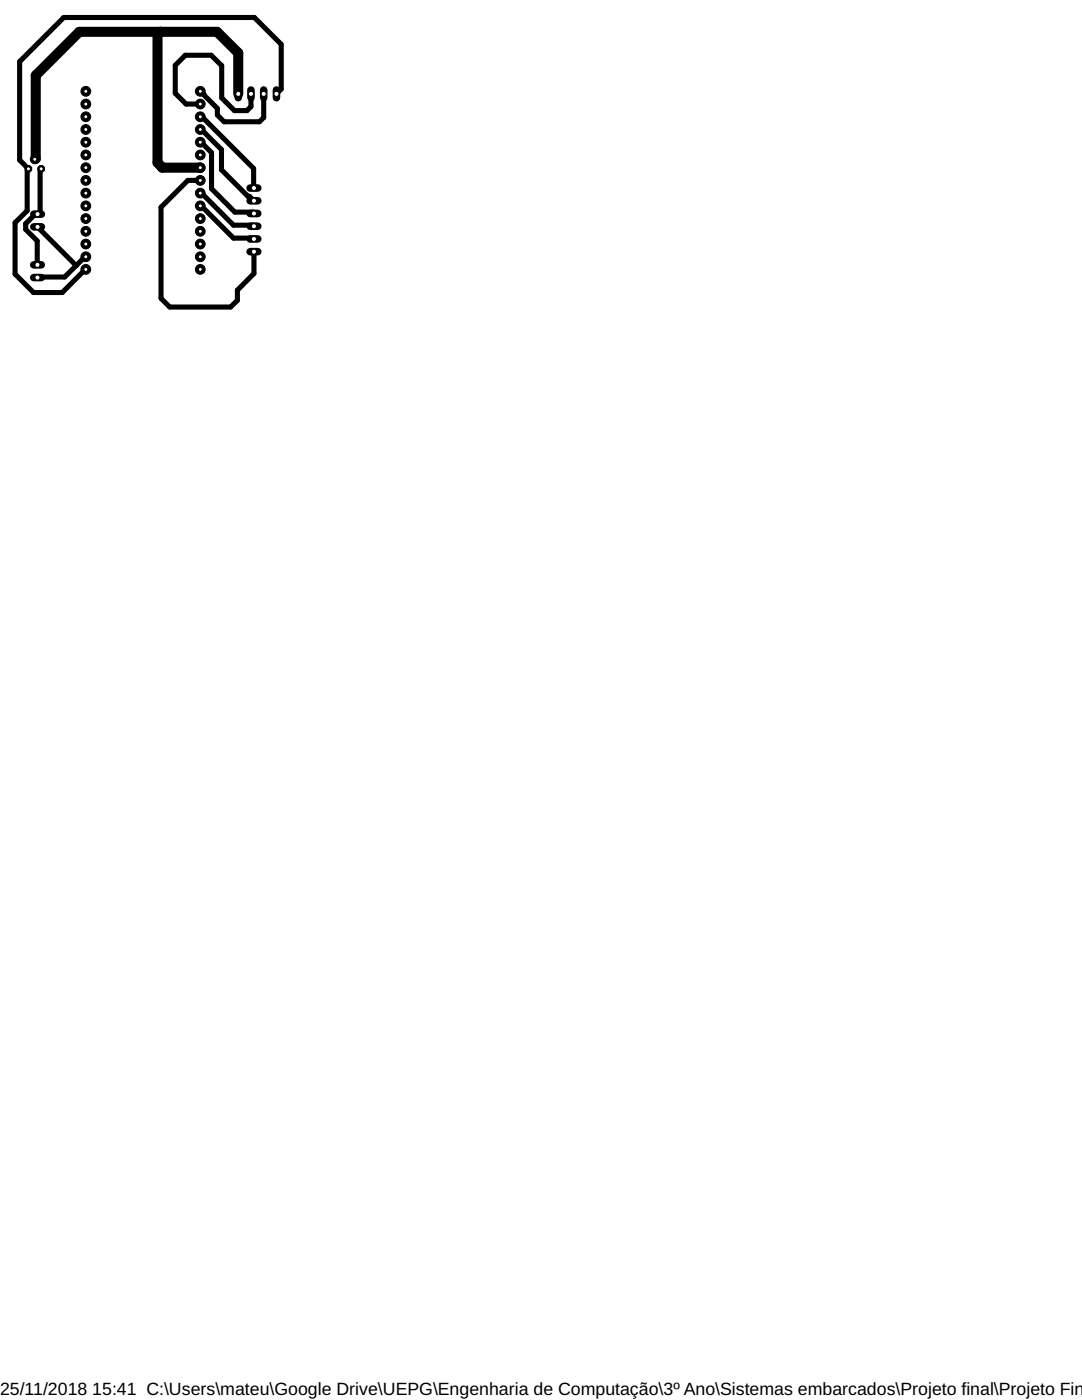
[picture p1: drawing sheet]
<svg xmlns="http://www.w3.org/2000/svg" width="216mm" height="279mm" viewBox="0 0 216 279" stroke-linecap="round" stroke-linejoin="round" font-family="sans-serif">
<g fill="none" stroke="#000" stroke-width="1">
<path d="M50.1 18.7v2.6l-.8 .8h-2.5l-2.6-2.6v-6.4l-2.1-2.1h-5.1l-2 2v5.6l2.1 2.2h2.9M52.6 18.7v4.8l-.8 .8h-7.1l-1.3-1.4v-1.3l-3.4-3.4 .7 .6M55.2 18.7l.9-.9v-9l-5.3-5.3h-38.1l-8.8 8.8v19.6l1.8 1.8M5.4 33.7v8.4l-2.4 2.3v10.3l3.7 3.7h5.7l4.7-4.6M8.2 33.7h-.2v8.6l-.5 .4-.4-.1-2 2v1.2l2.3 2.3 .1 4.8M40 23.3h.3l10.3 10.3 .1 3.9M40 25.8l.3 .1 3.9 4v4l5.3 5.3h.3l.9 .9M40 28.4l.3 .1 1.9 2v7.2l4.7 4.6h3.7l.1 .3M40 36h-2.5l-5.4 5.4v18.1l1.8 1.8h12.1l1.4-1.4v-2l3.3-3.3v-4.4M40 38.5l.3 .1 6.3 6.3h4l.1 .2M7.5 45.3l7.7 7.7M15.2 53l-2.3 2.3h-5.2l-.2 .1"/>
<path d="M17.1 51.2l-.2 .1-1.7 1.7M40 41.1l.3 .1 6.3 6.3h4l.1 .2"/>
</g>
<path d="M32 6.4l-.6 .5v25.6l1 1h7.6M47.5 18.7v-8.1l-4.2-4.3h-27.5l-8.7 8.7v16.7l-.2 .1" fill="none" stroke="#000" stroke-width="2"/>
<path d="M47.5 18v1.5" fill="none" stroke="#000" stroke-width="1.5"/>
<circle cx="47.5" cy="18.7" r=".51" fill="#fff" stroke="#000" stroke-width=".2"/>
<path d="M50.1 18v1.5" fill="none" stroke="#000" stroke-width="1.5"/>
<circle cx="50.1" cy="18.7" r=".51" fill="#fff" stroke="#000" stroke-width=".2"/>
<path d="M52.6 18v1.5" fill="none" stroke="#000" stroke-width="1.5"/>
<circle cx="52.6" cy="18.7" r=".51" fill="#fff" stroke="#000" stroke-width=".2"/>
<path d="M55.2 18v1.5" fill="none" stroke="#000" stroke-width="1.5"/>
<circle cx="55.2" cy="18.7" r=".51" fill="#fff" stroke="#000" stroke-width=".2"/>
<path d="M49.9 37.5h1.5" fill="none" stroke="#000" stroke-width="1.5"/>
<circle cx="50.7" cy="37.5" r=".51" fill="#fff" stroke="#000" stroke-width=".2"/>
<path d="M49.9 40.1h1.5" fill="none" stroke="#000" stroke-width="1.5"/>
<circle cx="50.7" cy="40.1" r=".51" fill="#fff" stroke="#000" stroke-width=".2"/>
<path d="M49.9 42.6h1.5" fill="none" stroke="#000" stroke-width="1.5"/>
<circle cx="50.7" cy="42.6" r=".51" fill="#fff" stroke="#000" stroke-width=".2"/>
<path d="M49.9 45.1h1.5" fill="none" stroke="#000" stroke-width="1.5"/>
<circle cx="50.7" cy="45.1" r=".51" fill="#fff" stroke="#000" stroke-width=".2"/>
<path d="M49.9 47.7h1.5" fill="none" stroke="#000" stroke-width="1.5"/>
<circle cx="50.7" cy="47.7" r=".51" fill="#fff" stroke="#000" stroke-width=".2"/>
<path d="M49.9 50.2h1.5" fill="none" stroke="#000" stroke-width="1.5"/>
<circle cx="50.7" cy="50.2" r=".51" fill="#fff" stroke="#000" stroke-width=".2"/>
<path d="M6.7 52.9h1.5" fill="none" stroke="#000" stroke-width="1.5"/>
<circle cx="7.5" cy="52.9" r=".51" fill="#fff" stroke="#000" stroke-width=".2"/>
<path d="M6.7 55.4h1.5" fill="none" stroke="#000" stroke-width="1.5"/>
<circle cx="7.5" cy="55.4" r=".51" fill="#fff" stroke="#000" stroke-width=".2"/>
<circle cx="5.7" cy="33.7" r=".71" fill="#000" stroke="#000" stroke-width=".2"/>
<circle cx="5.7" cy="33.7" r=".4" fill="#fff" stroke="#000" stroke-width=".2"/>
<circle cx="6.9" cy="31.8" r=".71" fill="#000" stroke="#000" stroke-width=".2"/>
<circle cx="6.9" cy="31.8" r=".4" fill="#fff" stroke="#000" stroke-width=".2"/>
<circle cx="8.2" cy="33.7" r=".71" fill="#000" stroke="#000" stroke-width=".2"/>
<circle cx="8.2" cy="33.7" r=".4" fill="#fff" stroke="#000" stroke-width=".2"/>
<path d="M6.8 42.7h1.5" fill="none" stroke="#000" stroke-width="1.5"/>
<circle cx="7.5" cy="42.7" r=".51" fill="#fff" stroke="#000" stroke-width=".2"/>
<path d="M6.8 45.3h1.5" fill="none" stroke="#000" stroke-width="1.5"/>
<circle cx="7.5" cy="45.3" r=".51" fill="#fff" stroke="#000" stroke-width=".2"/>
<circle cx="17.1" cy="18.2" r=".97" fill="#000" stroke="#000" stroke-width=".2"/>
<circle cx="17.1" cy="18.2" r=".4" fill="#fff" stroke="#000" stroke-width=".2"/>
<circle cx="17.1" cy="20.8" r=".97" fill="#000" stroke="#000" stroke-width=".2"/>
<circle cx="17.1" cy="20.8" r=".4" fill="#fff" stroke="#000" stroke-width=".2"/>
<circle cx="17.1" cy="23.3" r=".97" fill="#000" stroke="#000" stroke-width=".2"/>
<circle cx="17.1" cy="23.3" r=".4" fill="#fff" stroke="#000" stroke-width=".2"/>
<circle cx="17.1" cy="25.8" r=".97" fill="#000" stroke="#000" stroke-width=".2"/>
<circle cx="17.1" cy="25.8" r=".4" fill="#fff" stroke="#000" stroke-width=".2"/>
<circle cx="17.1" cy="28.4" r=".97" fill="#000" stroke="#000" stroke-width=".2"/>
<circle cx="17.1" cy="28.4" r=".4" fill="#fff" stroke="#000" stroke-width=".2"/>
<circle cx="17.1" cy="30.9" r=".97" fill="#000" stroke="#000" stroke-width=".2"/>
<circle cx="17.1" cy="30.9" r=".4" fill="#fff" stroke="#000" stroke-width=".2"/>
<circle cx="17.1" cy="33.5" r=".97" fill="#000" stroke="#000" stroke-width=".2"/>
<circle cx="17.1" cy="33.5" r=".4" fill="#fff" stroke="#000" stroke-width=".2"/>
<circle cx="17.1" cy="36" r=".97" fill="#000" stroke="#000" stroke-width=".2"/>
<circle cx="17.1" cy="36" r=".4" fill="#fff" stroke="#000" stroke-width=".2"/>
<circle cx="17.1" cy="38.5" r=".97" fill="#000" stroke="#000" stroke-width=".2"/>
<circle cx="17.1" cy="38.5" r=".4" fill="#fff" stroke="#000" stroke-width=".2"/>
<circle cx="17.1" cy="41.1" r=".97" fill="#000" stroke="#000" stroke-width=".2"/>
<circle cx="17.1" cy="41.1" r=".4" fill="#fff" stroke="#000" stroke-width=".2"/>
<circle cx="17.1" cy="43.6" r=".97" fill="#000" stroke="#000" stroke-width=".2"/>
<circle cx="17.1" cy="43.6" r=".4" fill="#fff" stroke="#000" stroke-width=".2"/>
<circle cx="17.1" cy="46.2" r=".97" fill="#000" stroke="#000" stroke-width=".2"/>
<circle cx="17.1" cy="46.2" r=".4" fill="#fff" stroke="#000" stroke-width=".2"/>
<circle cx="17.1" cy="48.7" r=".97" fill="#000" stroke="#000" stroke-width=".2"/>
<circle cx="17.1" cy="48.7" r=".4" fill="#fff" stroke="#000" stroke-width=".2"/>
<circle cx="17.1" cy="51.2" r=".97" fill="#000" stroke="#000" stroke-width=".2"/>
<circle cx="17.1" cy="51.2" r=".4" fill="#fff" stroke="#000" stroke-width=".2"/>
<circle cx="17.1" cy="53.8" r=".97" fill="#000" stroke="#000" stroke-width=".2"/>
<circle cx="17.1" cy="53.8" r=".4" fill="#fff" stroke="#000" stroke-width=".2"/>
<circle cx="40" cy="18.2" r=".97" fill="#000" stroke="#000" stroke-width=".2"/>
<circle cx="40" cy="18.2" r=".4" fill="#fff" stroke="#000" stroke-width=".2"/>
<circle cx="40" cy="20.8" r=".97" fill="#000" stroke="#000" stroke-width=".2"/>
<circle cx="40" cy="20.8" r=".4" fill="#fff" stroke="#000" stroke-width=".2"/>
<circle cx="40" cy="23.3" r=".97" fill="#000" stroke="#000" stroke-width=".2"/>
<circle cx="40" cy="23.3" r=".4" fill="#fff" stroke="#000" stroke-width=".2"/>
<circle cx="40" cy="25.8" r=".97" fill="#000" stroke="#000" stroke-width=".2"/>
<circle cx="40" cy="25.8" r=".4" fill="#fff" stroke="#000" stroke-width=".2"/>
<circle cx="40" cy="28.4" r=".97" fill="#000" stroke="#000" stroke-width=".2"/>
<circle cx="40" cy="28.4" r=".4" fill="#fff" stroke="#000" stroke-width=".2"/>
<circle cx="40" cy="30.9" r=".97" fill="#000" stroke="#000" stroke-width=".2"/>
<circle cx="40" cy="30.9" r=".4" fill="#fff" stroke="#000" stroke-width=".2"/>
<circle cx="40" cy="33.5" r=".97" fill="#000" stroke="#000" stroke-width=".2"/>
<circle cx="40" cy="33.5" r=".4" fill="#fff" stroke="#000" stroke-width=".2"/>
<circle cx="40" cy="36" r=".97" fill="#000" stroke="#000" stroke-width=".2"/>
<circle cx="40" cy="36" r=".4" fill="#fff" stroke="#000" stroke-width=".2"/>
<circle cx="40" cy="38.5" r=".97" fill="#000" stroke="#000" stroke-width=".2"/>
<circle cx="40" cy="38.5" r=".4" fill="#fff" stroke="#000" stroke-width=".2"/>
<circle cx="40" cy="41.1" r=".97" fill="#000" stroke="#000" stroke-width=".2"/>
<circle cx="40" cy="41.1" r=".4" fill="#fff" stroke="#000" stroke-width=".2"/>
<circle cx="40" cy="43.6" r=".97" fill="#000" stroke="#000" stroke-width=".2"/>
<circle cx="40" cy="43.6" r=".4" fill="#fff" stroke="#000" stroke-width=".2"/>
<circle cx="40" cy="46.2" r=".97" fill="#000" stroke="#000" stroke-width=".2"/>
<circle cx="40" cy="46.2" r=".4" fill="#fff" stroke="#000" stroke-width=".2"/>
<circle cx="40" cy="48.7" r=".97" fill="#000" stroke="#000" stroke-width=".2"/>
<circle cx="40" cy="48.7" r=".4" fill="#fff" stroke="#000" stroke-width=".2"/>
<circle cx="40" cy="51.2" r=".97" fill="#000" stroke="#000" stroke-width=".2"/>
<circle cx="40" cy="51.2" r=".4" fill="#fff" stroke="#000" stroke-width=".2"/>
<circle cx="40" cy="53.8" r=".97" fill="#000" stroke="#000" stroke-width=".2"/>
<circle cx="40" cy="53.8" r=".4" fill="#fff" stroke="#000" stroke-width=".2"/>
<g font-size="3.5">
<text x="0" y="278.4">25/11/2018</text>
<text x="18.4" y="278.4">15:41 C:\Users\mateu\Google Drive\UEPG\Engenharia de Computação\3º Ano\Sistemas embarcados\Projeto final\Projeto Fina</text>
</g>
</svg>
